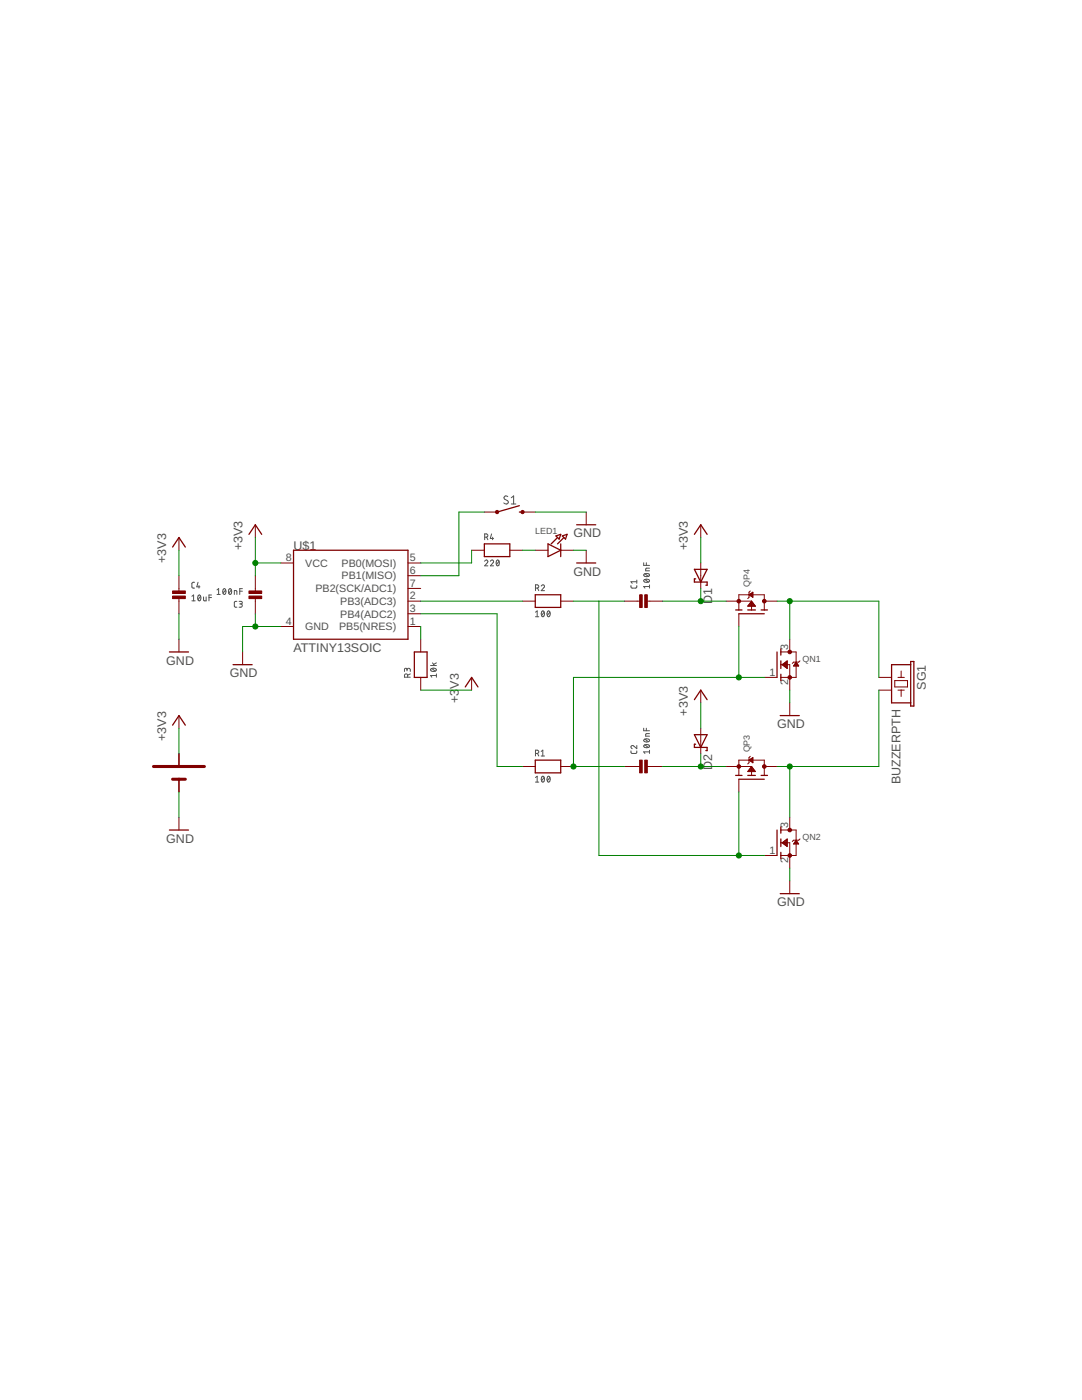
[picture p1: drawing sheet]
<svg xmlns="http://www.w3.org/2000/svg" width="216mm" height="279mm" viewBox="0 0 216 279" stroke-linecap="round" stroke-linejoin="round" font-family="sans-serif">
<g fill="none" stroke="#505050" stroke-width=".2">
<path d="M101.3 99.1a.41 .41 0 0 0-.5-.1 .41 .41 0 0 0-.2 .6l.6 .3a.38 .38 0 0 1 .2 .5 .38 .38 0 0 1-.5 .2l-.4-.2M102 99.3l.5-.3v1.6M38.3 119l.3-.3v1.2M38.3 119.9h.6M38.8 116.2h-.3l-.2 .3v.7l.5 .2M39.5 116.2l-.2 .9h.6M39.6 118.8h.1a.58 .58 0 0 1 .4 .5 .58 .58 0 0 1-.4 .6l-.3-.6zM39.7 116.9v.5M40 119l-.5 .7M40.6 119.1v.7l.2 .1h.3v-.8M41.7 119.3h.5M42.2 118.7h-.5v1.2"/>
<path d="M43.3 117.7l.3-.2v1.1M43.3 118.6h.6M44.6 117.6l.1-.1a.59 .59 0 0 1 .4 .6 .59 .59 0 0 1-.4 .5l-.3-.5zM45 117.7l-.5 .7M45.7 117.6l.1-.1a.58 .58 0 0 1 .4 .6 .58 .58 0 0 1-.4 .5l-.2-.5zM46.2 117.7l-.5 .7M46.8 118.6v-.7l.4 .1 .1 .6M47.8 118h.6M48.4 117.5h-.6v1.1M96.7 112a.32 .32 0 0 1 .5-.2 .32 .32 0 0 1 .1 .5l-.6 .6h.6M96.7 107.2l.6-.1v-.4l-.6-.1v1.1M97.1 107.2l.2 .5"/>
<path d="M97.9 112a.32 .32 0 0 1 .4-.2 .32 .32 0 0 1 .1 .5l-.5 .6h.6M98.1 106.6l-.3 .9h.7M98.3 107.2v.5M99.1 111.8h.2a.69 .69 0 0 1 0 1.1 .72 .72 0 0 1-.2-1.1zM99.6 112l-.5 .7M102 100.6h.9M106.8 117.4l.6-.2v-.4l-.6-.1v1.2M107.3 117.4l.2 .5M108 117a.32 .32 0 0 1 .5-.3 .32 .32 0 0 1 0 .5l-.5 .7h.6M125.9 116.9v.3l.3 .2 .8-.1 .1-.4M127.1 115.8v.6M127.1 116.1h-1.2l.3 .3"/>
<path d="M128.4 112.3v.5h1.2M128.5 115.8a.64 .64 0 0 1 1.1 .2 .63 .63 0 0 1-.6 .3 .63 .63 0 0 1-.5-.5zM128.5 114.6a.64 .64 0 0 1 1.1 .3 .63 .63 0 0 1-.6 .2 .63 .63 0 0 1-.5-.4zM128.7 115.7l.6 .5M128.7 114.5l.6 .5M129 112.3v.5M129.6 113.4h-.6l-.2 .2v.3h.8M129.6 117.1h-1.2l.3 .3M129.6 116.7v.7M47.3 120l-.4 .1-.1 .2v.7l.5 .2M47.7 120h.5l.1 .2-.1 .3h-.4M48 120.5l.3 .1v.3l-.1 .3h-.5"/>
<path d="M81.2 133.7l.1-.3h.3l.2 .1 .1 .5M81.2 133.9v-.4l-.3-.1-.2 .1v.5M81.3 135.1l-.1-.5h-.4l-.1 .5h1.2M81.9 134.5l-.6 .2M85.9 132.8h1.2M86 133.5a.65 .65 0 0 1 1.1 .3 .63 .63 0 0 1-.7 .2 .63 .63 0 0 1-.5-.4zM86.2 133.4l.6 .5M86.3 132.3l.4 .5M87.1 134.8h-1.2l.3 .3M87.1 134.5v.6M87.1 132.3l-.6 .3M106.8 122.2l.4-.3v1.2"/>
<path d="M106.8 123.1h.7M108.1 122l.1-.1a.58 .58 0 0 1 .4 .6 .58 .58 0 0 1-.4 .6l-.2-.6zM108.6 122.2l-.5 .6M109.3 122l.1-.1a.58 .58 0 0 1 .4 .6 .58 .58 0 0 1-.4 .6l-.3-.6zM109.7 122.2l-.5 .6M106.8 150.4l.6-.2v-.4l-.6-.1v1.2M106.8 155.2l.4-.3v1.2M106.8 156.1h.7M107.3 150.4l.2 .5M108 150l.3-.3v1.2M108 150.9h.6M108.1 155l.1-.1a.58 .58 0 0 1 .4 .6 .58 .58 0 0 1-.4 .6l-.2-.6z"/>
<path d="M108.6 155.2l-.5 .6M109.3 155l.1-.1a.58 .58 0 0 1 .4 .6 .58 .58 0 0 1-.4 .6l-.3-.6zM109.7 155.2l-.5 .6M125.9 149.9v.3l.3 .2 .8-.1 .1-.4M127.1 148.8v.6l-.7-.5a.32 .32 0 0 0-.5 .1 .32 .32 0 0 0 .3 .4M128.4 145.3v.5h1.2M128.5 148.7a.63 .63 0 0 1 1.1 .3 .64 .64 0 0 1-1.1-.2zM128.5 147.6a.63 .63 0 0 1 1.1 .3 .64 .64 0 0 1-1.1-.2zM128.7 148.7l.6 .5M128.7 147.5l.6 .5M129 145.3v.5M129.6 146.4h-.7l-.1 .2v.3h.8"/>
<path d="M129.6 149.7v.7M129.6 150.1h-1.2l.3 .3"/>
</g>
<g fill="none" stroke="#800000" stroke-width=".25">
<path d="M34.4 109.2l1.3-1.9 1.3 1.9M49.7 106.6l1.2-1.9 1.3 1.9M58.6 109.8h22.8v17.8h-22.8zM96.6 108.5h5.1v2.6h-5.1zM103.6 102.2h.7M103.6 100.9l-4.4 1.3M106.8 118.7h5.1v2.5h-5.1zM109.3 108.5l2.6 1.3-2.6 1.3zM110.9 107l1-.4-.3 1zM111.3 107.3l-1.3 1.2M111.9 108.5v2.6M112.2 107l1-.4-.4 1z"/>
<path d="M112.5 107.3l-1.2 1.2M115.1 104.7h3.8M115.1 112.4h3.8M138.6 113.6h2.5l-1.3 2.6zM138.6 106.6l1.2-1.9 1.3 1.9M138.8 115.5h-.2v.7h2.5v.6h-.3M33.8 130.1h3.8M46.5 132.7h3.8M82.7 130.1h2.5v5.1h-2.5zM92.8 137.1l1.3-1.9 1.3 1.9M138.6 139.6l1.2-1.9 1.3 1.9M146.8 121.7h1.3"/>
<path d="M147.4 122.5h5.1M149.2 121.7h1.5M151.9 121.7h1.2M155 130.1v5.1M155.8 129.5v1.2M155.8 131.9v1.5M155.8 134.6v1.2M181.7 132.7h-3.8v7.6h3.8M181.7 132h.7v8.9h-.7zM34.4 144.7l1.3-1.9 1.3 1.9M35.7 150.4v2.6M35.7 155.5v2.6"/>
<path d="M106.8 151.7h5.1v2.5h-5.1zM138.6 146.6h2.5l-1.3 2.6zM138.8 148.5h-.2v.7h2.5v.6h-.3M146.8 154.7h1.3M147.4 155.5h5.1M149.2 154.7h1.5M151.9 154.7h1.2M155.7 142.8h3.8M33.8 165.7h3.8M155 165.7v5M155.7 178.4h3.8M155.8 165v1.3"/>
<path d="M155.8 167.4v1.6M155.8 170.1v1.3"/>
</g>
<g fill="none" stroke="#800000" stroke-width=".2">
<path d="M35.7 107.3v2.5M35.7 114.9v3.3M35.7 119.2v3.3M50.9 104.7v2.6M50.9 114.9v3.3M50.9 119.2v3.3M56 112.4h2.6M81.4 112.4h2.5M81.4 114.9h2.5M81.4 117.4h2.5M81.4 120h2.5M94.1 109.8h2.5"/>
<path d="M96.6 102.2h2.6M101.7 109.8h2.6M104.3 120h2.5M104.3 102.2h2.5M106.8 109.8h2.5M111.9 120h2.5M111.9 109.8h2.5M117 102.2v2.5M117 109.8v2.6M124.6 120h3.3M128.9 120h3.3M139.8 104.7v2.6"/>
<path d="M139.8 112.4v5M144.9 120h5.1M149.5 118.7l.7-.5v1zM149.5 118.7h.7M149.6 118.8h.6M149.7 118.6h.5M149.7 117.9l-.2 .3v1l-.3 .3M149.8 118.9h.4M149.8 118.4h.4M150 120v1.7M150 120l.7 1h-1.5zM150 119h.2"/>
<path d="M150 118.3h.2M150.2 119.2h.1M150.2 118.2h.1M152.5 120h2.5M35.7 127.6v2.5M48.4 130.1v2.6M56 125h2.6M81.4 125h2.5M81.4 122.5h2.5M83.9 127.6v2.5M83.9 135.2v2.5M94.1 135.2v2.5"/>
<path d="M139.8 137.7v2.6M147.4 121.7v-3h5.1v3M147.4 122.5v2.5M149.3 120.9h1.3M149.4 120.7h1.2M149.5 120.6h1M149.6 120.5h.8M149.7 120.4h.6M149.8 120.2h.4M149.9 120.1h.2M149.9 120h.1M152.5 135.2h2.5"/>
<path d="M155.8 132.7h1.8v5M155.8 130.1h3.1v5.1h-3.1M156.1 132.7l1-.8v1.5zM156.1 132.7h1M156.2 132.5h.9M156.3 132.8h.8M156.4 132.4h.7M156.4 132.9h.7M156.5 132.3h.6M156.6 133h.5M156.7 132.2h.4M156.7 133.2h.4"/>
<path d="M156.9 132.1h.2M156.9 133.3h.2M157 132h.1M157.1 133.4h.1M157.6 127.6v2.5M158.4 132.8h.9M158.5 132.7h.7M158.6 132.5h.5M158.7 132.4h.3M158.7 132.3h.3M158.8 132.2h.1M158.9 132.1l.5 .8h-1.1z"/>
<path d="M159.6 131.9l-.2 .2h-1.1l-.2 .3M175.4 135.2h2.5M175.4 137.7h2.5M178.5 135.8h2.6v1.3h-2.6zM179.2 135.2h1.2M179.2 137.7h1.2M179.8 133.9v1.3M179.8 137.7v1.3M35.7 142.8v2.6M35.7 150.4v2.6M35.7 155.5v2.6M104.3 153h2.5"/>
<path d="M111.9 153h2.5M124.6 153h3.3M128.9 153h3.3M139.8 145.4v5M144.9 153h5.1M147.4 154.7v-3h5.1v3M147.4 155.5v2.6M149.3 153.9h1.4M149.4 153.8h1.2M149.5 151.7l.7-.5v1zM149.5 153.6h1M149.5 153.5h.9"/>
<path d="M149.6 151.6h.6M149.6 153.4h.7M149.7 151.8h.5M149.7 150.9l-.2 .3v1l-.3 .3M149.7 153.3h.5M149.8 151.5h.4M149.8 153.2h.3M149.9 152h.3M149.9 153h.1M150 153v1.7M150 151.4h.2M150 153l.7 1h-1.5z"/>
<path d="M150.1 152.1h.1M150.2 151.2h.1M150.2 152.2h.1M152.5 153h2.5M157.6 140.3v2.5M35.7 163.1v2.6M152.5 170.7h2.5M155.8 168.2h1.8v5.1M155.8 165.7h3.1v5h-3.1M156.1 168.2l1-.8v1.6zM156.2 168.1h.9M156.3 168.4h.8"/>
<path d="M156.3 168h.8M156.4 168.5h.7M156.5 167.9h.6M156.6 168.6h.5M156.7 167.7h.4M156.8 168.7h.3M156.8 167.6h.3M156.9 168.8h.2M157 167.5h.1M157.6 163.1v2.6M157.6 175.8v2.6M158.4 168.4h.9"/>
<path d="M158.5 168.2h.7M158.6 168.1h.6M158.7 168h.4M158.7 167.9h.3M158.8 167.7h.1M158.9 167.7l.5 .7h-1.1zM159.6 167.4l-.2 .3h-1.1l-.2 .2"/>
</g>
<g fill="#800000" stroke="#800000" stroke-width=".2">
<path d="M128.7 118.7h.5v2.5h-.5z"/>
<path d="M127.6 118.7h.5v2.5h-.5z"/>
<path d="M128.7 151.7h.5v2.5h-.5z"/>
<path d="M127.6 151.7h.5v2.5h-.5z"/>
<path d="M49.7 117.9h2.5v.5h-2.5z"/>
<path d="M49.7 119h2.5v.5h-2.5z"/>
<path d="M34.4 119h2.6v.5h-2.6z"/>
<path d="M34.4 117.9h2.6v.5h-2.6z"/>
</g>
<g fill="#800000" stroke="#800000" stroke-width=".2">
<circle cx="157.6" cy="135.2" r=".36"/>
<circle cx="157.6" cy="130.1" r=".36"/>
<circle cx="157.6" cy="170.7" r=".36"/>
<circle cx="157.6" cy="165.7" r=".36"/>
<circle cx="147.4" cy="153" r=".36"/>
<circle cx="152.5" cy="153" r=".36"/>
<circle cx="147.4" cy="120" r=".36"/>
<circle cx="152.5" cy="120" r=".36"/>
<circle cx="99.2" cy="102.2" r=".33"/>
<circle cx="104.3" cy="102.2" r=".33"/>
</g>
<path d="M30.6 153h10.2M34.4 155.5h2.6" fill="none" stroke="#800000" stroke-width=".61"/>
<g fill="none" stroke="#008000" stroke-width=".2">
<path d="M35.7 109.8v5.1M50.9 112.4h5.1M50.9 107.3v7.6M83.9 120h20.4M94.1 109.8v2.6h-10.2M96.6 102.2h-5v12.7h-7.7M104.3 109.8h2.5M106.8 102.2h10.2M114.4 120h10.2M114.4 109.8h2.6M119.5 120v50.7h33M132.2 120h12.7"/>
<path d="M139.8 107.3v5.1M139.8 117.4v2.6M155 120h20.4v15.2M157.6 120v7.6M35.7 122.5v5.1M50.9 122.5v2.5M56 125h-7.6v5.1M83.9 122.5h15.3v30.5h5.1M83.9 137.7h10.2M83.9 125v2.6M147.4 125v10.2M152.5 135.2h-38.1v17.8h10.2"/>
<path d="M157.6 137.7v2.6M175.4 137.7v15.3h-20.4M35.7 145.4v5M35.7 158.1v5M132.2 153h12.7M139.8 140.3v5.1M139.8 150.4v2.6M147.4 158.1v12.6M157.6 153v10.1M157.6 173.3v2.5"/>
</g>
<g fill="#008000" stroke="#008000" stroke-width=".2">
<circle cx="147.4" cy="170.7" r=".51"/>
<circle cx="147.4" cy="135.2" r=".51"/>
<circle cx="114.4" cy="153" r=".51"/>
<circle cx="139.8" cy="120" r=".51"/>
<circle cx="157.6" cy="120" r=".51"/>
<circle cx="157.6" cy="153" r=".51"/>
<circle cx="139.8" cy="153" r=".51"/>
<circle cx="50.9" cy="112.4" r=".51"/>
<circle cx="50.9" cy="125" r=".51"/>
</g>
<g font-size="2.5" fill="#505050">
<text x="114.4" y="107.3">GND</text>
<text x="33.2" y="112.3" transform="rotate(-90 33.2 112.3)">+3V3</text>
<text x="48.4" y="109.8" transform="rotate(-90 48.4 109.8)">+3V3</text>
<text x="58.6" y="109.8">U$1</text>
<text x="137.3" y="109.8" transform="rotate(-90 137.3 109.8)">+3V3</text>
<text x="114.4" y="114.9">GND</text>
<text x="142.1" y="120.6" transform="rotate(-90 142.1 120.6)">D1</text>
<text x="58.6" y="130.1">ATTINY13SOIC</text>
<text x="33.2" y="132.7">GND</text>
<text x="45.9" y="135.2">GND</text>
<text x="91.6" y="137.4" transform="rotate(-90 91.6 137.4)">V3</text>
<text x="184.8" y="137.7" transform="rotate(-90 184.8 137.7)">SG1</text>
<text x="91.6" y="140.3" transform="rotate(-90 91.6 140.3)">+3</text>
<text x="137.3" y="142.8" transform="rotate(-90 137.3 142.8)">+3V3</text>
<text x="33.2" y="147.9" transform="rotate(-90 33.2 147.9)">+3V3</text>
<text x="155.1" y="145.3">GND</text>
<text x="142.1" y="153.6" transform="rotate(-90 142.1 153.6)">D2</text>
<text x="179.7" y="156.5" transform="rotate(-90 179.7 156.5)">BUZZERPTH</text>
<text x="33.2" y="168.2">GND</text>
<text x="155.1" y="180.9">GND</text>
</g>
<g font-size="2.1" fill="#505050">
<text x="57" y="112">8</text>
<text x="60.9" y="113.1">VCC</text>
<text x="68.2" y="113.1">PB0(MOSI)</text>
<text x="81.8" y="112">5</text>
<text x="62.9" y="118.2">PB2(SCK/ADC1)</text>
<text x="68.2" y="115.6">PB1(MISO)</text>
<text x="81.8" y="114.5">6</text>
<text x="81.8" y="117.1">7</text>
<text x="81.8" y="119.6">2</text>
<text x="57" y="124.7">4</text>
<text x="60.9" y="125.8">GND</text>
<text x="67.7" y="125.8">PB5(NRES)</text>
<text x="67.9" y="120.7">PB3(ADC3)</text>
<text x="67.9" y="123.3">PB4(ADC2)</text>
<text x="81.8" y="124.7">1</text>
<text x="81.8" y="122.1">3</text>
<text x="157.2" y="129.8" transform="rotate(-90 157.2 129.8)">3</text>
<text x="153.5" y="134.8">1</text>
<text x="157.2" y="136.7" transform="rotate(-90 157.2 136.7)">2</text>
<text x="157.2" y="165.3" transform="rotate(-90 157.2 165.3)">3</text>
<text x="153.5" y="170.4">1</text>
<text x="157.2" y="172.3" transform="rotate(-90 157.2 172.3)">2</text>
</g>
<g font-size="1.8" fill="#505050">
<text x="106.8" y="106.6">LED1</text>
<text x="149.6" y="117.2" transform="rotate(-90 149.6 117.2)">QP4</text>
<text x="160.1" y="132">QN1</text>
<text x="149.6" y="150.2" transform="rotate(-90 149.6 150.2)">QP3</text>
<text x="160.1" y="167.6">QN2</text>
</g>
</svg>
